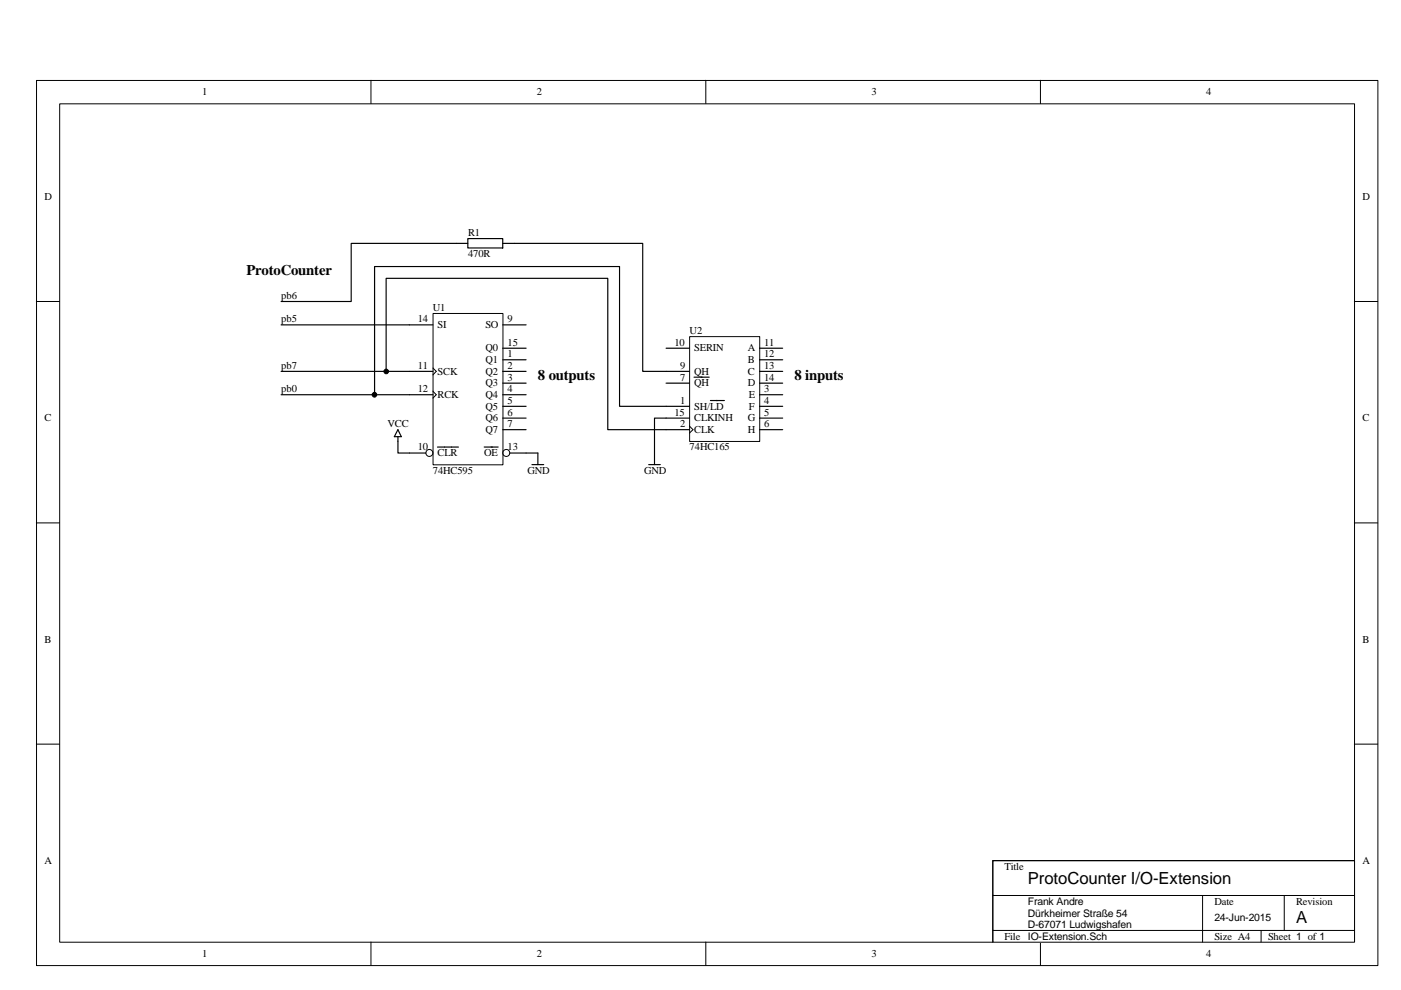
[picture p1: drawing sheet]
<svg xmlns="http://www.w3.org/2000/svg" width="297mm" height="210mm" viewBox="0 0 297 210" stroke-linecap="round" stroke-linejoin="round" font-family="sans-serif">
<g fill="none" stroke="#000" stroke-width=".21">
<path d="M7.7 17.1h284.4v187.6h-284.4zM78.7 17v5M149.6 17v5M220.6 17v5M12.7 22h274.5v177.8h-274.5zM7.7 63.9h4.9M287.1 63.9h5M7.7 110.9h4.9M287.1 110.9h5M7.7 157.8h4.9M287.1 157.8h5M78.7 199.7v5"/>
<path d="M149.6 199.7v5M220.6 199.7v5"/>
</g>
<path d="M210.6 182.5h76.6v17.3h-76.6z" fill="#fff"/>
<path d="M210.5 197.3h76.6M210.5 189.9h76.6M210.5 182.5h76.7v17.3h-76.7zM255 189.9v9.8M267.4 197.3v2.4M272.3 189.9v7.4M287.1 182.5h-76.6v17.2" fill="none" stroke="#000" stroke-width=".21"/>
<path d="M91.9 66.5h14.7v32.1h-14.7z" fill="#fff"/>
<g fill="none" stroke="#000" stroke-width=".21">
<path d="M91.8 78l.7 .7-.7 .8M91.8 66.5h14.8v32.1h-14.8zM91.8 82.9l.7 .8-.7 .7"/>
<circle cx="91" cy="96" r=".74"/>
<circle cx="107.3" cy="96" r=".74"/>
</g>
<g fill="none" stroke="#000" stroke-width=".25">
<path d="M86.8 78.7h5M86.8 68.9h5M106.6 73.8h4.9M106.6 76.3h4.9M106.6 78.7h4.9M106.6 68.9h4.9M86.8 96.1h3.5M86.8 83.7h5M92.7 94.8h4.5M102.7 94.8h2.9M106.6 81.2h4.9M106.6 83.7h4.9"/>
<path d="M106.6 86.1h4.9M106.6 88.6h4.9M106.6 91.1h4.9M108.1 96.1h3.4"/>
</g>
<path d="M146.3 71.4h14.8v22.2h-14.8z" fill="#fff"/>
<g fill="none" stroke="#000" stroke-width=".21">
<path d="M146.2 71.4h14.9v22.2h-14.9zM146.2 90.3l.7 .8-.7 .7"/>
<circle cx="81.9" cy="78.8" r=".49"/>
<circle cx="79.4" cy="83.7" r=".5"/>
</g>
<g fill="none" stroke="#000" stroke-width=".25">
<path d="M99.2 50.6h7.4v2h-7.4zM99.2 51.6h-24.7v12.3h-14.9M106.6 51.6h29.7v27.1h9.9M59.6 78.7h22.3M59.6 68.9h27.2M86.8 78.7h-4.9v-19.7h47v32.1h17.3M141.2 73.8h5M147.1 80h3.3M161 73.8h4.9M161 78.7h4.9M161 76.3h4.9M59.6 83.7h19.8"/>
<path d="M84.4 92.6v3.5h2.4M84.4 91.1l.7 1.5h-1.5zM86.8 83.7h-7.4v-27.2h52v29.6h14.8M111.5 96.1h2.5v2.4M112.8 98.5h2.5M137.5 98.5h2.5M141.2 81.2h5M146.2 88.6h-7.4v9.9M150.6 84.9h3M161 86.1h4.9M161 91.1h4.9M161 81.2h4.9"/>
<path d="M161 88.6h4.9M161 83.7h4.9"/>
</g>
<g fill="#000">
<circle cx="81.9" cy="78.8" r=".49"/>
<circle cx="79.4" cy="83.7" r=".5"/>
</g>
<g font-size="3.5">
<text x="217.9" y="187.3">ProtoCounter I/O-Extension</text>
<text x="274.8" y="195.7">A</text>
</g>
<g font-size="3.1">
<text x="52.2" y="58.3">ProtoCounter</text>
<text x="114" y="80.5">8 outputs</text>
<text x="168.4" y="80.5">8 inputs</text>
</g>
<g font-size="2.2">
<text x="42.8" y="20.2">1</text>
<text x="113.8" y="20.2">2</text>
<text x="184.8" y="20.2">3</text>
<text x="255.7" y="20.2">4</text>
<text x="9.4" y="42.4">D</text>
<text x="288.9" y="42.4">D</text>
<text x="99.2" y="50">R1</text>
<text x="99.2" y="54.5">470R</text>
<text x="59.6" y="63.4">pb6</text>
<text x="91.8" y="65.9">U1</text>
<text x="59.6" y="68.3">pb5</text>
<text x="88.6" y="68.3">14</text>
<text x="92.8" y="69.6">SI</text>
<text x="102.9" y="69.6">SO</text>
<text x="107.6" y="68.3">9</text>
<text x="146.2" y="70.8">U2</text>
<text x="102.9" y="74.5">Q0</text>
<text x="102.9" y="77">Q1</text>
<text x="107.6" y="73.3">15</text>
<text x="107.6" y="75.7">1</text>
<text x="143" y="73.3">10</text>
<text x="147.2" y="74.5">SERIN</text>
<text x="158.6" y="74.5">A</text>
<text x="158.6" y="77">B</text>
<text x="162" y="73.3">11</text>
<text x="162" y="75.7">12</text>
<text x="59.6" y="83.1">pb0</text>
<text x="59.6" y="78.2">pb7</text>
<text x="88.6" y="78.2">11</text>
<text x="88.6" y="83.1">12</text>
<text x="92.8" y="79.5">SCK</text>
<text x="102.9" y="79.5">Q2</text>
<text x="102.9" y="81.9">Q3</text>
<text x="107.6" y="78.2">2</text>
<text x="107.6" y="80.7">3</text>
<text x="107.6" y="83.1">4</text>
<text x="144.2" y="78.2">9</text>
<text x="144.2" y="80.7">7</text>
<text x="147.2" y="79.5">QH</text>
<text x="147.2" y="81.9">QH</text>
<text x="158.6" y="79.5">C</text>
<text x="158.6" y="81.9">D</text>
<text x="162" y="78.2">13</text>
<text x="162" y="80.7">14</text>
<text x="162" y="83.1">3</text>
<text x="9.4" y="89.3">C</text>
<text x="92.8" y="84.4">RCK</text>
<text x="102.9" y="84.4">Q4</text>
<text x="102.9" y="86.9">Q5</text>
<text x="102.9" y="89.3">Q6</text>
<text x="107.6" y="85.6">5</text>
<text x="107.6" y="88.1">6</text>
<text x="143" y="88.1">15</text>
<text x="144.2" y="85.6">1</text>
<text x="147.2" y="86.9">SH/LD</text>
<text x="147.2" y="89.3">CLKINH</text>
<text x="158.6" y="89.3">G</text>
<text x="158.8" y="84.4">E</text>
<text x="158.8" y="86.9">F</text>
<text x="162" y="85.6">4</text>
<text x="162" y="88.1">5</text>
<text x="288.9" y="89.3">C</text>
<text x="82.2" y="90.6">VCC</text>
<text x="88.6" y="95.5">10</text>
<text x="102.9" y="91.8">Q7</text>
<text x="107.6" y="95.5">13</text>
<text x="107.6" y="90.6">7</text>
<text x="144.2" y="90.6">2</text>
<text x="146.2" y="95.5">74HC165</text>
<text x="147.2" y="91.8">CLK</text>
<text x="158.6" y="91.8">H</text>
<text x="162" y="90.6">6</text>
<text x="91.8" y="100.4">74HC595</text>
<text x="92.8" y="96.7">CLR</text>
<text x="102.7" y="96.7">OE</text>
<text x="111.8" y="100.4">GND</text>
<text x="136.6" y="100.4">GND</text>
<text x="9.4" y="136.2">B</text>
<text x="288.9" y="136.2">B</text>
<text x="9.4" y="183.1">A</text>
<text x="213" y="184.4">Title</text>
<text x="288.9" y="183.1">A</text>
<text x="217.9" y="191.9">Frank Andre</text>
<text x="257.5" y="191.8">Date</text>
<text x="274.8" y="191.8">Revision</text>
<text x="217.9" y="194.4">Dürkheimer Straße 54</text>
<text x="217.9" y="196.8">D-67071 Ludwigshafen</text>
<text x="257.5" y="195.3">24-Jun-2015</text>
<text x="42.8" y="202.9">1</text>
<text x="113.8" y="202.9">2</text>
<text x="184.8" y="202.9">3</text>
<text x="213" y="199.2">File</text>
<text x="217.9" y="199.3">IO-Extension.Sch</text>
<text x="255.7" y="202.9">4</text>
<text x="257.5" y="199.2">Size A4</text>
<text x="268.9" y="199.2">Sheet 1 of 1</text>
</g>
</svg>
